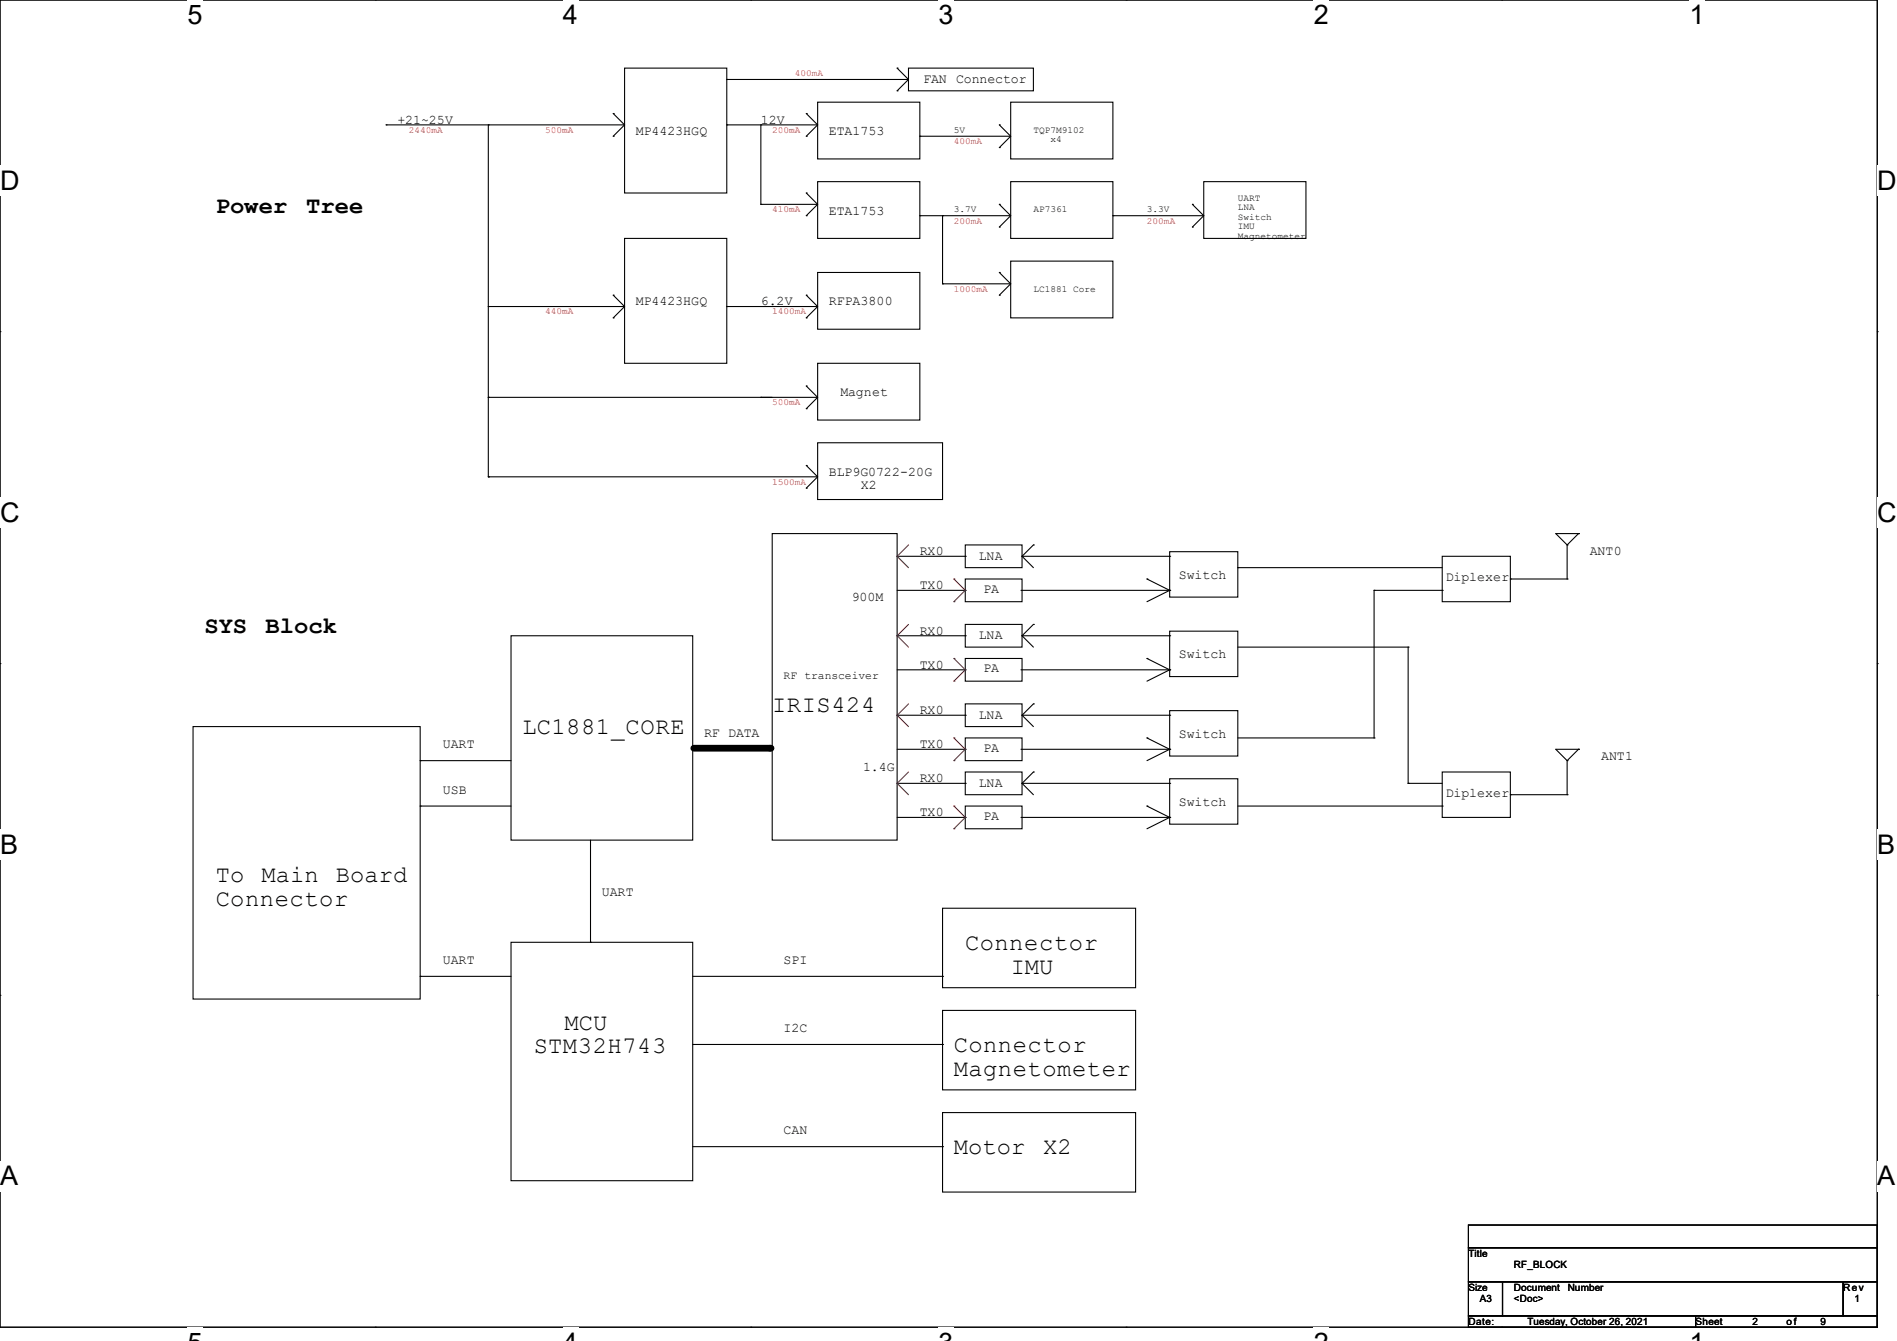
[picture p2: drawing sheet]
<svg xmlns="http://www.w3.org/2000/svg" width="297mm" height="210mm" viewBox="0 0 297 210" stroke-linecap="round" stroke-linejoin="round" font-family="sans-serif">
<path d="M0 0h293.9v207.9h-293.9z" fill="none" stroke="#000" stroke-width=".17"/>
<g fill="#fff">
<path d="M29.4 0h2.3v4.7h-2.3z"/>
<path d="M29.4 207.9h2.3v2.1h-2.3z"/>
</g>
<path d="M58.8 0h.1M58.8 207.9h.1" fill="none" stroke="#000" stroke-width=".17"/>
<g fill="#fff">
<path d="M88.1 0h2.4v4.7h-2.4z"/>
<path d="M88.1 207.9h2.4v2.1h-2.4z"/>
</g>
<path d="M117.6 0h.1M117.6 207.9h.1" fill="none" stroke="#000" stroke-width=".17"/>
<g fill="#fff">
<path d="M146.9 0h2.4v4.7h-2.4z"/>
<path d="M146.9 207.9h2.4v2.1h-2.4z"/>
</g>
<path d="M176.3 0h.1M176.3 207.9h.1" fill="none" stroke="#000" stroke-width=".17"/>
<g fill="#fff">
<path d="M205.7 0h2.4v4.7h-2.4z"/>
<path d="M205.7 207.9h2.4v2.1h-2.4z"/>
</g>
<path d="M235.1 0h.1M235.1 207.9h.1" fill="none" stroke="#000" stroke-width=".17"/>
<g fill="#fff">
<path d="M264.5 0h2.4v4.7h-2.4z"/>
<path d="M264.5 207.9h2.4v2.1h-2.4z"/>
<path d="M0 26h3v4.7h-3z"/>
<path d="M293.9 26h3.1v4.7h-3.1z"/>
<path d="M0 77.9h3v4.7h-3z"/>
<path d="M293.9 77.9h3.1v4.7h-3.1z"/>
</g>
<path d="M0 51.9h.1M293.9 51.9h.1" fill="none" stroke="#000" stroke-width=".17"/>
<g fill="#fff">
<path d="M0 129.9h2.8v4.7h-2.8z"/>
<path d="M293.9 129.9h2.9v4.7h-2.9z"/>
</g>
<path d="M0 103.9h.1M293.9 103.9h.1" fill="none" stroke="#000" stroke-width=".17"/>
<g fill="#fff">
<path d="M0 181.8h2.8v4.8h-2.8z"/>
<path d="M293.8 181.8h3v4.8h-3z"/>
</g>
<g fill="none" stroke="#000" stroke-width=".17">
<path d="M60.5 19.6h.1M60.5 19.6h37.3M76.5 19.6h.1M76.5 19.6v55.1M96 17.8h.1M96 17.8l1.8 1.8M97.8 10.7h16v19.5h-16zM97.8 19.6l-1.8 1.7M113.8 19.6h.1M113.8 12.4h.1M113.8 19.6h14.2M113.8 12.4h28.4"/>
<path d="M119.1 19.6h.1M119.1 19.6v12.4M126.2 17.8h.1M126.2 17.8l1.8 1.8M128 16h16v8.9h-16zM128 19.6l-1.8 1.7M140.5 14.2h.1M140.5 10.7h.1M140.5 10.7l1.7 1.7M142.2 10.7h19.6v3.5h-19.6zM142.2 12.4l-1.7 1.8M156.5 19.6h.1"/>
<path d="M156.5 19.6l1.7 1.7M158.2 16h16v8.9h-16zM96 21.3h.1M97.8 37.3h16v19.6h-16zM119.1 32h.1M119.1 32h8.9M126.2 21.3h.1M126.2 33.8h.1M126.2 30.2h.1M126.2 30.2l1.8 1.8M128 28.4h16v8.9h-16zM128 32l-1.8 1.8"/>
<path d="M144 21.3h.1M144 33.8h.1M144 21.3h14.2M144 33.8h14.2M147.6 33.8h.1M147.6 33.8v10.6M156.5 23.1h.1M156.5 32h.1M156.5 35.6h.1M156.5 32l1.7 1.8M158.2 28.4h16v8.9h-16zM158.2 21.3l-1.7 1.8"/>
<path d="M158.2 33.8l-1.7 1.8M174.2 33.8h.1M174.2 33.8h14.3M186.7 32h.1M186.7 35.6h.1M186.7 32l1.8 1.8M188.5 28.4h16v8.9h-16zM188.5 33.8l-1.8 1.8M76.5 48h.1M76.5 48h21.3M96 49.8h.1M96 46.2h.1"/>
<path d="M96 46.2l1.8 1.8M97.8 48l-1.8 1.8M113.8 48h.1M113.8 48h14.2M126.2 49.8h.1M126.2 46.2h.1M126.2 46.2l1.8 1.8M128 42.7h16v8.9h-16zM128 56.9h16v8.9h-16zM128 48l-1.8 1.8M147.6 44.4h.1M147.6 44.4h10.6"/>
<path d="M156.5 46.2h.1M156.5 42.7h.1M156.5 42.7l1.7 1.7M158.2 40.9h16v8.9h-16zM158.2 44.4l-1.7 1.8M76.5 62.2h.1M76.5 74.7h.1M76.5 62.2h51.5M76.5 74.7h51.5M119.1 62.2h.1M126.2 64h.1M126.2 60.5h.1"/>
<path d="M126.2 76.5h.1M126.2 72.9h.1M126.2 60.5l1.8 1.7M126.2 72.9l1.8 1.8M128 69.3h19.6v8.9h-19.6zM128 62.2l-1.8 1.8M128 74.7l-1.8 1.8M80 99.6h28.5v32h-28.5zM120.9 83.6h19.6v48h-19.6zM140.5 92.5h10.6M140.5 87.1h10.6M140.5 99.6h10.6"/>
<path d="M151.1 90.7h8.9v3.5h-8.9zM151.1 85.3h8.9v3.6h-8.9zM151.1 97.8h8.9v3.5h-8.9zM151.1 92.5h.1M151.1 87.1h.1M151.1 99.6h.1M159.9 92.5h23.2M160 87.1h.1M160 99.6h.1M160 87.1h23.1M160 87.1l1.8 1.8M160 99.6h23.1"/>
<path d="M160 99.6l1.8 1.7M161.8 85.3h.1M161.8 97.8h.1M161.8 85.3l-1.8 1.8M161.8 97.8l-1.8 1.8M179.6 90.7h.1M179.6 90.7l3.5 1.8M183.1 86.4h10.7v7.1h-10.7zM183.1 98.8h10.7v7.2h-10.7zM183.1 87.1h.1M183.1 92.5h.1M183.1 99.6h.1"/>
<path d="M183.1 92.5l-3.5 1.7M193.8 88.9h.1M193.8 88.9h32M215.1 92.5h.1M215.1 92.5h10.7M215.1 92.5v23.1M225.8 87.1h10.7v7.1h-10.7zM225.8 92.5h.1M236.5 90.7h.1M236.5 90.7h8.9M245.4 90.7h.1M245.4 85.3h.1"/>
<path d="M245.4 85.3v5.4M247.1 83.6h.1M247.1 83.6h-3.5l1.8 1.7M247.1 83.6l-1.7 1.7M30.2 113.8h35.6v42.7h-35.6zM65.8 119.1h.1M65.8 119.1h14.2M140.5 117.3h10.6M140.5 104.9h10.6M140.5 112h10.6M151.1 103.1h8.9v3.6h-8.9zM151.1 115.6h8.9v3.5h-8.9z"/>
<path d="M151.1 110.2h8.9v3.6h-8.9zM151.1 104.9h.1M151.1 112h.1M151.1 117.3h.1M159.9 117.3h23.2M159.9 104.9h23.2M160 112h.1M160 112h23.1M160 112l1.8 1.8M161.8 110.2h.1M161.8 110.2l-1.8 1.8M179.6 103.1h.1"/>
<path d="M179.6 115.6h.1M179.6 103.1l3.5 1.8M179.6 115.6l3.5 1.7M183.1 111.3h10.7v7.1h-10.7zM183.1 104.9h.1M183.1 112h.1M183.1 117.3h.1M183.1 104.9l-3.5 1.8M183.1 117.3l-3.5 1.8M193.8 101.3h26.7M193.8 115.6h21.3M215.1 115.6h.1"/>
<path d="M220.5 101.3h.1M220.5 101.3v21.4M245.4 119.1h.1M245.4 119.1v5.4M247.1 117.3h.1M247.1 117.3h-3.5l1.8 1.8M247.1 117.3l-1.7 1.8M65.8 126.2h.1M65.8 126.2h14.2M92.5 131.6v16M140.5 122.7h10.6M140.5 128h10.6"/>
<path d="M151.1 126.2h8.9v3.6h-8.9zM151.1 120.9h8.9v3.6h-8.9zM151.1 122.7h.1M151.1 128h.1M159.9 128h23.2M160 122.7h.1M160 122.7h23.1M160 122.7l1.8 1.8M161.8 120.9h.1M161.8 120.9l-1.8 1.8M179.6 126.2h.1M179.6 126.2l3.5 1.8"/>
<path d="M183.1 122h10.7v7.1h-10.7zM183.1 122.7h.1M183.1 128h.1M183.1 128l-3.5 1.8M193.8 126.2h32M220.5 122.7h.1M220.5 122.7h5.3M225.8 120.9h10.7v7.1h-10.7zM225.8 126.2h.1M236.5 124.5h.1M236.5 124.5h8.9M245.4 124.5h.1"/>
<path d="M0 155.9h.1M65.8 152.9h.1M65.8 152.9h14.2M80 147.6h28.5v37.3h-28.5zM92.5 147.6h.1M108.5 152.9h39.1M147.6 142.2h30.2v12.5h-30.2zM147.6 158.2h30.2v12.5h-30.2zM147.6 152.9h.1M293.9 155.9h.1M108.5 163.6h39.1M108.5 179.6h39.1"/>
<path d="M147.6 174.2h30.2v12.5h-30.2zM147.6 163.6h.1M147.6 179.6h.1M229.9 191.9h64v3.5h-64zM229.9 195.4h64v5.3h-64zM229.9 200.7h5.3v5.4h-5.3zM229.9 206.1h35.6v1.8h-35.6zM235.2 200.7h53.4v5.4h-53.4zM265.5 206.1h28.4v1.8h-28.4zM288.6 200.7h5.3v5.4h-5.3z"/>
</g>
<path d="M108.6 117.2h12" fill="none" stroke="#000" stroke-width="1.1"/>
<circle cx="120.6" cy="117.2" r=".53" fill="#000"/>
<g fill="none" stroke="#800040" stroke-width=".17">
<path d="M140.5 87.1h.1M140.5 99.6h.1M140.5 87.1l1.7 1.8M140.5 99.6l1.7 1.7M142.2 85.3l-1.7 1.8M142.2 97.8l-1.7 1.8M149.4 90.7h.1M149.4 94.2h.1M149.4 90.7l1.7 1.8-1.7 1.7M140.5 112h.1M140.5 112l1.7 1.8M142.2 110.2l-1.7 1.8"/>
<path d="M149.4 106.7h.1M149.4 103.1h.1M149.4 119.1h.1M149.4 115.6h.1M149.4 103.1l1.7 1.8-1.7 1.8M149.4 115.6l1.7 1.7-1.7 1.8M140.5 122.7h.1M140.5 122.7l1.7 1.8M142.2 120.9l-1.7 1.8M149.4 129.8h.1M149.4 126.2h.1M149.4 126.2l1.7 1.8-1.7 1.8"/>
</g>
<g font-size="4.2">
<text x="29.4" y="3.8">5</text>
<text x="88.1" y="3.8">4</text>
<text x="146.9" y="3.8">3</text>
<text x="205.7" y="3.8">2</text>
<text x="264.5" y="3.8">1</text>
<text x="0" y="29.8">D</text>
<text x="293.9" y="29.8">D</text>
<text x="0" y="81.7">C</text>
<text x="293.9" y="81.7">C</text>
<text x="0" y="133.7">B</text>
<text x="293.9" y="133.7">B</text>
<text x="0" y="185.6">A</text>
<text x="293.9" y="185.6">A</text>
</g>
<g font-size="3.7">
<text x="33.8" y="33.4">Power</text>
<text x="47.9" y="33.4">Tree</text>
<text x="32" y="99.2">SYS</text>
<text x="41.6" y="99.2">Block</text>
<text x="120.9" y="111.5">IRIS424</text>
<text x="81.8" y="115">LC1881_CORE</text>
<text x="33.8" y="138.1">To</text>
<text x="33.8" y="141.9">Connector</text>
<text x="40.9" y="138.1">Main</text>
<text x="52.6" y="138.1">Board</text>
<text x="151.1" y="148.8">Connector</text>
<text x="158.2" y="152.5">IMU</text>
<text x="88.4" y="161.2">MCU</text>
<text x="83.6" y="165">STM32H743</text>
<text x="149.4" y="164.8">Connector</text>
<text x="149.4" y="168.5">Magnetometer</text>
<text x="149.4" y="180.8">Motor</text>
<text x="163.3" y="180.8">X2</text>
</g>
<g font-size="2.1">
<text x="144.6" y="13">FAN Connector</text>
<text x="62.2" y="19.4">+21~25V</text>
<text x="99.6" y="21.2">MP4423HGQ</text>
<text x="119.1" y="19.4">12V</text>
<text x="129.8" y="21.2">ETA1753</text>
<text x="129.8" y="33.6">ETA1753</text>
<text x="99.6" y="47.8">MP4423HGQ</text>
<text x="119.1" y="47.8">6.2V</text>
<text x="129.8" y="47.8">RFPA3800</text>
<text x="131.6" y="62.1">Magnet</text>
<text x="129.8" y="74.5">BLP9G0722-20G</text>
<text x="134.8" y="76.6">X2</text>
<text x="144" y="87">RX0</text>
<text x="153.2" y="87.7">LNA</text>
<text x="248.9" y="87">ANT0</text>
<text x="133.3" y="94.1">900M</text>
<text x="144" y="92.3">TX0</text>
<text x="154" y="92.8">PA</text>
<text x="184.6" y="90.7">Switch</text>
<text x="226.4" y="91.1">Diplexer</text>
<text x="144" y="99.4">RX0</text>
<text x="153.2" y="100.1">LNA</text>
<text x="144" y="104.7">TX0</text>
<text x="154" y="105.3">PA</text>
<text x="184.6" y="103.1">Switch</text>
<text x="144" y="111.8">RX0</text>
<text x="153.2" y="112.6">LNA</text>
<text x="69.3" y="117.2">UART</text>
<text x="110.2" y="115.4">RF DATA</text>
<text x="144" y="117.2">TX0</text>
<text x="154" y="117.7">PA</text>
<text x="184.6" y="115.6">Switch</text>
<text x="250.7" y="119">ANT1</text>
<text x="69.3" y="124.3">USB</text>
<text x="135.1" y="120.7">1.4G</text>
<text x="144" y="122.5">RX0</text>
<text x="153.2" y="123.2">LNA</text>
<text x="226.4" y="124.8">Diplexer</text>
<text x="144" y="127.8">TX0</text>
<text x="154" y="128.4">PA</text>
<text x="184.6" y="126.2">Switch</text>
<text x="94.2" y="140.3">UART</text>
<text x="69.3" y="151">UART</text>
<text x="122.7" y="151">SPI</text>
<text x="122.7" y="161.6">I2C</text>
<text x="122.7" y="177.6">CAN</text>
</g>
<text font-size="1.8" x="122.7" y="106.3">RF transceiver</text>
<g font-size="1.6">
<text x="229.9" y="196.8">Title</text>
<text x="229.9" y="202.2">Size</text>
<text x="231.7" y="204">A3</text>
<text x="237" y="204">&lt;Doc&gt;</text>
<text x="237" y="198.6">RF_BLOCK</text>
<text x="237" y="202.2">Document</text>
<text x="245.4" y="202.2">Number</text>
<text x="288.6" y="202.2">Rev</text>
<text x="290.4" y="204">1</text>
<text x="229.9" y="207.5">Date:</text>
<text x="239.1" y="207.5">Tuesday, October 26, 2021</text>
<text x="265.5" y="207.5">Sheet</text>
<text x="274.4" y="207.5">2</text>
<text x="279.7" y="207.5">o f</text>
<text x="285" y="207.5">9</text>
</g>
<g font-size="1.5" fill="#f00">
<text x="124.5" y="11.9">400mA</text>
<text x="64" y="20.8">2440mA</text>
<text x="85.3" y="20.8">500mA</text>
<text x="120.9" y="20.8">200mA</text>
<text x="149.4" y="22.6">400mA</text>
<text x="120.9" y="33.2">410mA</text>
<text x="149.4" y="35">200mA</text>
<text x="179.6" y="35">200mA</text>
<text x="149.4" y="45.7">1000mA</text>
<text x="85.3" y="49.2">440mA</text>
<text x="120.9" y="49.2">1400mA</text>
<text x="120.9" y="63.5">500mA</text>
<text x="120.9" y="75.9">1500mA</text>
</g>
<g font-size="1.5">
<text x="149.4" y="20.8">5V</text>
<text x="161.8" y="20.8">TQP7M9102</text>
<text x="164.5" y="22.3">x4</text>
<text x="149.4" y="33.2">3.7V</text>
<text x="161.8" y="33.2">AP7361</text>
<text x="179.6" y="33.2">3.3V</text>
<text x="193.8" y="31.5">UART</text>
<text x="193.8" y="32.9">LNA</text>
<text x="193.8" y="34.4">Switch</text>
<text x="193.8" y="35.9">IMU</text>
<text x="193.8" y="37.4">Magnetometer</text>
<text x="161.8" y="45.7">LC1881 Core</text>
</g>
</svg>
